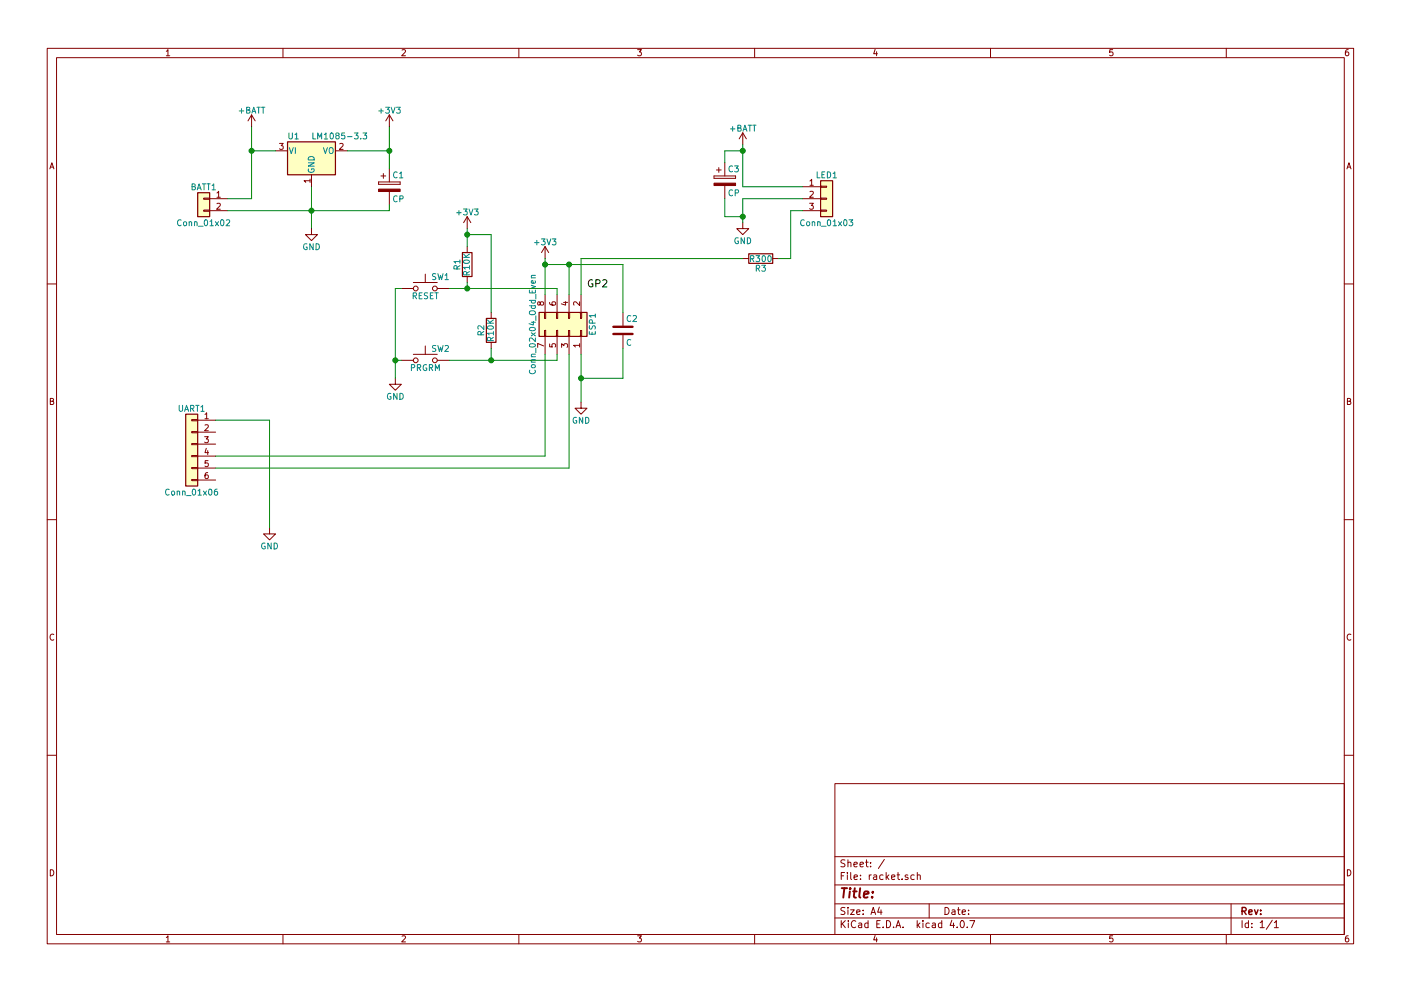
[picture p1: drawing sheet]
EESchema Schematic File Version 2
LIBS:power
LIBS:device
LIBS:switches
LIBS:relays
LIBS:motors
LIBS:transistors
LIBS:conn
LIBS:linear
LIBS:regul
LIBS:74xx
LIBS:cmos4000
LIBS:adc-dac
LIBS:memory
LIBS:xilinx
LIBS:microcontrollers
LIBS:dsp
LIBS:microchip
LIBS:analog_switches
LIBS:motorola
LIBS:texas
LIBS:intel
LIBS:audio
LIBS:interface
LIBS:digital-audio
LIBS:philips
LIBS:display
LIBS:cypress
LIBS:siliconi
LIBS:opto
LIBS:atmel
LIBS:contrib
LIBS:valves
EELAYER 25 0
EELAYER END
$Descr A4 11693 8268
encoding utf-8
Sheet 1 1
Title ""
Date ""
Rev ""
Comp ""
Comment1 ""
Comment2 ""
Comment3 ""
Comment4 ""
$EndDescr
$Comp
L Conn_01x06 UART1
U 1 1
P 1600 3700
F 0 "UART1" H 1600 4000 50  0000 C CNN
F 1 "Conn_01x06" H 1600 3300 50  0000 C CNN
F 2 "Pin_Headers:Pin_Header_Angled_1x06_Pitch2.54mm" H 1600 3700 50  0001 C CNN
F 3 "" H 1600 3700 50  0001 C CNN
	1    1600 3700
	-1   0    0    -1  
$EndComp
$Comp
L Conn_01x02 BATT1
U 1 1
P 1700 1650
F 0 "BATT1" H 1700 1750 50  0000 C CNN
F 1 "Conn_01x02" H 1700 1450 50  0000 C CNN
F 2 "Pin_Headers:Pin_Header_Straight_1x02_Pitch2.54mm" H 1700 1650 50  0001 C CNN
F 3 "" H 1700 1650 50  0001 C CNN
	1    1700 1650
	-1   0    0    -1  
$EndComp
$Comp
L SW_Push SW1
U 1 1
P 3550 2400
F 0 "SW1" H 3600 2500 50  0000 L CNN
F 1 "RESET" H 3550 2340 50  0000 C CNN
F 2 "Buttons_Switches_THT:SW_TH_Tactile_Omron_B3F-10xx" H 3550 2600 50  0001 C CNN
F 3 "" H 3550 2600 50  0001 C CNN
	1    3550 2400
	1    0    0    -1  
$EndComp
$Comp
L SW_Push SW2
U 1 1
P 3550 3000
F 0 "SW2" H 3600 3100 50  0000 L CNN
F 1 "PRGRM" H 3550 2940 50  0000 C CNN
F 2 "Buttons_Switches_THT:SW_TH_Tactile_Omron_B3F-10xx" H 3550 3200 50  0001 C CNN
F 3 "" H 3550 3200 50  0001 C CNN
	1    3550 3000
	1    0    0    -1  
$EndComp
$Comp
L GND #PWR01
U 1 1
P 2250 4400
F 0 "#PWR01" H 2250 4150 50  0001 C CNN
F 1 "GND" H 2250 4250 50  0000 C CNN
F 2 "" H 2250 4400 50  0001 C CNN
F 3 "" H 2250 4400 50  0001 C CNN
	1    2250 4400
	1    0    0    -1  
$EndComp
$Comp
L +3V3 #PWR02
U 1 1
P 3250 1050
F 0 "#PWR02" H 3250 900 50  0001 C CNN
F 1 "+3V3" H 3250 1190 50  0000 C CNN
F 2 "" H 3250 1050 50  0001 C CNN
F 3 "" H 3250 1050 50  0001 C CNN
	1    3250 1050
	1    0    0    -1  
$EndComp
$Comp
L +BATT #PWR03
U 1 1
P 2100 1050
F 0 "#PWR03" H 2100 900 50  0001 C CNN
F 1 "+BATT" H 2100 1190 50  0000 C CNN
F 2 "" H 2100 1050 50  0001 C CNN
F 3 "" H 2100 1050 50  0001 C CNN
	1    2100 1050
	1    0    0    -1  
$EndComp
$Comp
L CP C1
U 1 1
P 3250 1550
F 0 "C1" H 3275 1650 50  0000 L CNN
F 1 "CP" H 3275 1450 50  0000 L CNN
F 2 "Capacitors_THT:CP_Radial_D6.3mm_P2.50mm" H 3288 1400 50  0001 C CNN
F 3 "" H 3250 1550 50  0001 C CNN
	1    3250 1550
	1    0    0    -1  
$EndComp
$Comp
L LM1085-3.3 U1
U 1 1
P 2600 1250
F 0 "U1" H 2450 1375 50  0000 C CNN
F 1 "LM1085-3.3" H 2600 1375 50  0000 L CNN
F 2 "TO_SOT_Packages_THT:TO-220-3_Horizontal" H 2600 1500 50  0001 C CIN
F 3 "" H 2600 1250 50  0001 C CNN
	1    2600 1250
	1    0    0    -1  
$EndComp
$Comp
L GND #PWR04
U 1 1
P 4850 3350
F 0 "#PWR04" H 4850 3100 50  0001 C CNN
F 1 "GND" H 4850 3200 50  0000 C CNN
F 2 "" H 4850 3350 50  0001 C CNN
F 3 "" H 4850 3350 50  0001 C CNN
	1    4850 3350
	1    0    0    -1  
$EndComp
$Comp
L +3V3 #PWR05
U 1 1
P 4550 2150
F 0 "#PWR05" H 4550 2000 50  0001 C CNN
F 1 "+3V3" H 4550 2290 50  0000 C CNN
F 2 "" H 4550 2150 50  0001 C CNN
F 3 "" H 4550 2150 50  0001 C CNN
	1    4550 2150
	1    0    0    -1  
$EndComp
$Comp
L Conn_02x04_Odd_Even ESP1
U 1 1
P 4750 2750
F 0 "ESP1" H 4800 2950 50  0000 C CNN
F 1 "Conn_02x04_Odd_Even" H 4800 2450 50  0000 C CNN
F 2 "Pin_Headers:Pin_Header_Straight_2x04_Pitch2.54mm" H 4750 2750 50  0001 C CNN
F 3 "" H 4750 2750 50  0001 C CNN
	1    4750 2750
	0    1    -1   0   
$EndComp
$Comp
L Conn_01x03 LED1
U 1 1
P 6900 1650
F 0 "LED1" H 6900 1850 50  0000 C CNN
F 1 "Conn_01x03" H 6900 1450 50  0000 C CNN
F 2 "Pin_Headers:Pin_Header_Straight_1x03_Pitch2.54mm" H 6900 1650 50  0001 C CNN
F 3 "" H 6900 1650 50  0001 C CNN
	1    6900 1650
	1    0    0    -1  
$EndComp
$Comp
L R R3
U 1 1
P 6350 2150
F 0 "R3" V 6430 2150 50  0000 C CNN
F 1 "R300" V 6350 2150 50  0000 C CNN
F 2 "Resistors_THT:R_Axial_DIN0204_L3.6mm_D1.6mm_P1.90mm_Vertical" V 6280 2150 50  0001 C CNN
F 3 "" H 6350 2150 50  0001 C CNN
	1    6350 2150
	0    1    1    0   
$EndComp
Text Label 4900 2400 0    60   ~ 0
GP2
$Comp
L R R2
U 1 1
P 4100 2750
F 0 "R2" V 4180 2750 50  0000 C CNN
F 1 "R10K" V 4100 2750 50  0000 C CNN
F 2 "Resistors_THT:R_Axial_DIN0204_L3.6mm_D1.6mm_P1.90mm_Vertical" V 4030 2750 50  0001 C CNN
F 3 "" H 4100 2750 50  0001 C CNN
	1    4100 2750
	-1   0    0    1   
$EndComp
$Comp
L R R1
U 1 1
P 3900 2200
F 0 "R1" V 3980 2200 50  0000 C CNN
F 1 "R10K" V 3900 2200 50  0000 C CNN
F 2 "Resistors_THT:R_Axial_DIN0204_L3.6mm_D1.6mm_P1.90mm_Vertical" V 3830 2200 50  0001 C CNN
F 3 "" H 3900 2200 50  0001 C CNN
	1    3900 2200
	-1   0    0    1   
$EndComp
$Comp
L CP C3
U 1 1
P 6050 1500
F 0 "C3" H 6075 1600 50  0000 L CNN
F 1 "CP" H 6075 1400 50  0000 L CNN
F 2 "Capacitors_THT:CP_Radial_D6.3mm_P2.50mm" H 6088 1350 50  0001 C CNN
F 3 "" H 6050 1500 50  0001 C CNN
	1    6050 1500
	1    0    0    -1  
$EndComp
$Comp
L GND #PWR06
U 1 1
P 6200 1850
F 0 "#PWR06" H 6200 1600 50  0001 C CNN
F 1 "GND" H 6200 1700 50  0000 C CNN
F 2 "" H 6200 1850 50  0001 C CNN
F 3 "" H 6200 1850 50  0001 C CNN
	1    6200 1850
	1    0    0    -1  
$EndComp
$Comp
L +BATT #PWR07
U 1 1
P 6200 1200
F 0 "#PWR07" H 6200 1050 50  0001 C CNN
F 1 "+BATT" H 6200 1340 50  0000 C CNN
F 2 "" H 6200 1200 50  0001 C CNN
F 3 "" H 6200 1200 50  0001 C CNN
	1    6200 1200
	1    0    0    -1  
$EndComp
Wire Wire Line
	1800 3500 2250 3500
Wire Wire Line
	2250 3500 2250 4400
Wire Wire Line
	1900 1750 3250 1750
Wire Wire Line
	2100 1650 1900 1650
Wire Wire Line
	2100 1050 2100 1650
Wire Wire Line
	4850 2950 4850 3350
Wire Wire Line
	4550 2150 4550 2450
Wire Wire Line
	4750 3900 1800 3900
Wire Wire Line
	4750 2950 4750 3900
Wire Wire Line
	4550 2950 4550 3800
Wire Wire Line
	4550 3800 1800 3800
Wire Wire Line
	4850 2150 6200 2150
Wire Wire Line
	4850 2150 4850 2450
Wire Wire Line
	2900 1250 3250 1250
Wire Wire Line
	3250 1050 3250 1400
Connection ~ 3250 1250
Wire Wire Line
	3250 1750 3250 1700
Wire Wire Line
	2600 1550 2600 1900
Connection ~ 2600 1750
Wire Wire Line
	2300 1250 2100 1250
Connection ~ 2100 1250
Wire Wire Line
	4750 2450 4750 2200
Wire Wire Line
	4550 2200 5200 2200
Connection ~ 4550 2200
Wire Wire Line
	6700 1650 6200 1650
Wire Wire Line
	6200 1650 6200 1850
Wire Wire Line
	6200 1550 6700 1550
Wire Wire Line
	6200 1200 6200 1550
Wire Wire Line
	6050 1350 6050 1250
Wire Wire Line
	6050 1250 6200 1250
Connection ~ 6200 1250
Wire Wire Line
	6050 1650 6050 1800
Wire Wire Line
	6050 1800 6200 1800
Connection ~ 6200 1800
Wire Wire Line
	6700 1750 6600 1750
Wire Wire Line
	6600 1750 6600 2150
Wire Wire Line
	6600 2150 6500 2150
$Comp
L GND #PWR08
U 1 1
P 2600 1900
F 0 "#PWR08" H 2600 1650 50  0001 C CNN
F 1 "GND" H 2600 1750 50  0000 C CNN
F 2 "" H 2600 1900 50  0001 C CNN
F 3 "" H 2600 1900 50  0001 C CNN
	1    2600 1900
	1    0    0    -1  
$EndComp
Wire Wire Line
	4650 2400 4650 2450
Wire Wire Line
	3750 2400 4650 2400
$Comp
L +3V3 #PWR09
U 1 1
P 3900 1900
F 0 "#PWR09" H 3900 1750 50  0001 C CNN
F 1 "+3V3" H 3900 2040 50  0000 C CNN
F 2 "" H 3900 1900 50  0001 C CNN
F 3 "" H 3900 1900 50  0001 C CNN
	1    3900 1900
	1    0    0    -1  
$EndComp
Wire Wire Line
	3900 2400 3900 2350
Connection ~ 3900 2400
Wire Wire Line
	3900 1900 3900 2050
$Comp
L GND #PWR010
U 1 1
P 3300 3150
F 0 "#PWR010" H 3300 2900 50  0001 C CNN
F 1 "GND" H 3300 3000 50  0000 C CNN
F 2 "" H 3300 3150 50  0001 C CNN
F 3 "" H 3300 3150 50  0001 C CNN
	1    3300 3150
	1    0    0    -1  
$EndComp
Wire Wire Line
	3350 2400 3300 2400
Wire Wire Line
	3300 2400 3300 3150
Wire Wire Line
	3350 3000 3300 3000
Connection ~ 3300 3000
Wire Wire Line
	3750 3000 4650 3000
Wire Wire Line
	4100 3000 4100 2900
Wire Wire Line
	4100 2600 4100 1950
Wire Wire Line
	4100 1950 3900 1950
Connection ~ 3900 1950
Wire Wire Line
	4650 3000 4650 2950
Connection ~ 4100 3000
$Comp
L C C2
U 1 1
P 5200 2750
F 0 "C2" H 5225 2850 50  0000 L CNN
F 1 "C" H 5225 2650 50  0000 L CNN
F 2 "Capacitors_THT:C_Rect_L7.0mm_W3.5mm_P5.00mm" H 5238 2600 50  0001 C CNN
F 3 "" H 5200 2750 50  0001 C CNN
	1    5200 2750
	1    0    0    -1  
$EndComp
Wire Wire Line
	5200 2200 5200 2600
Connection ~ 4750 2200
Wire Wire Line
	5200 2900 5200 3150
Wire Wire Line
	5200 3150 4850 3150
Connection ~ 4850 3150
$EndSCHEMATC
